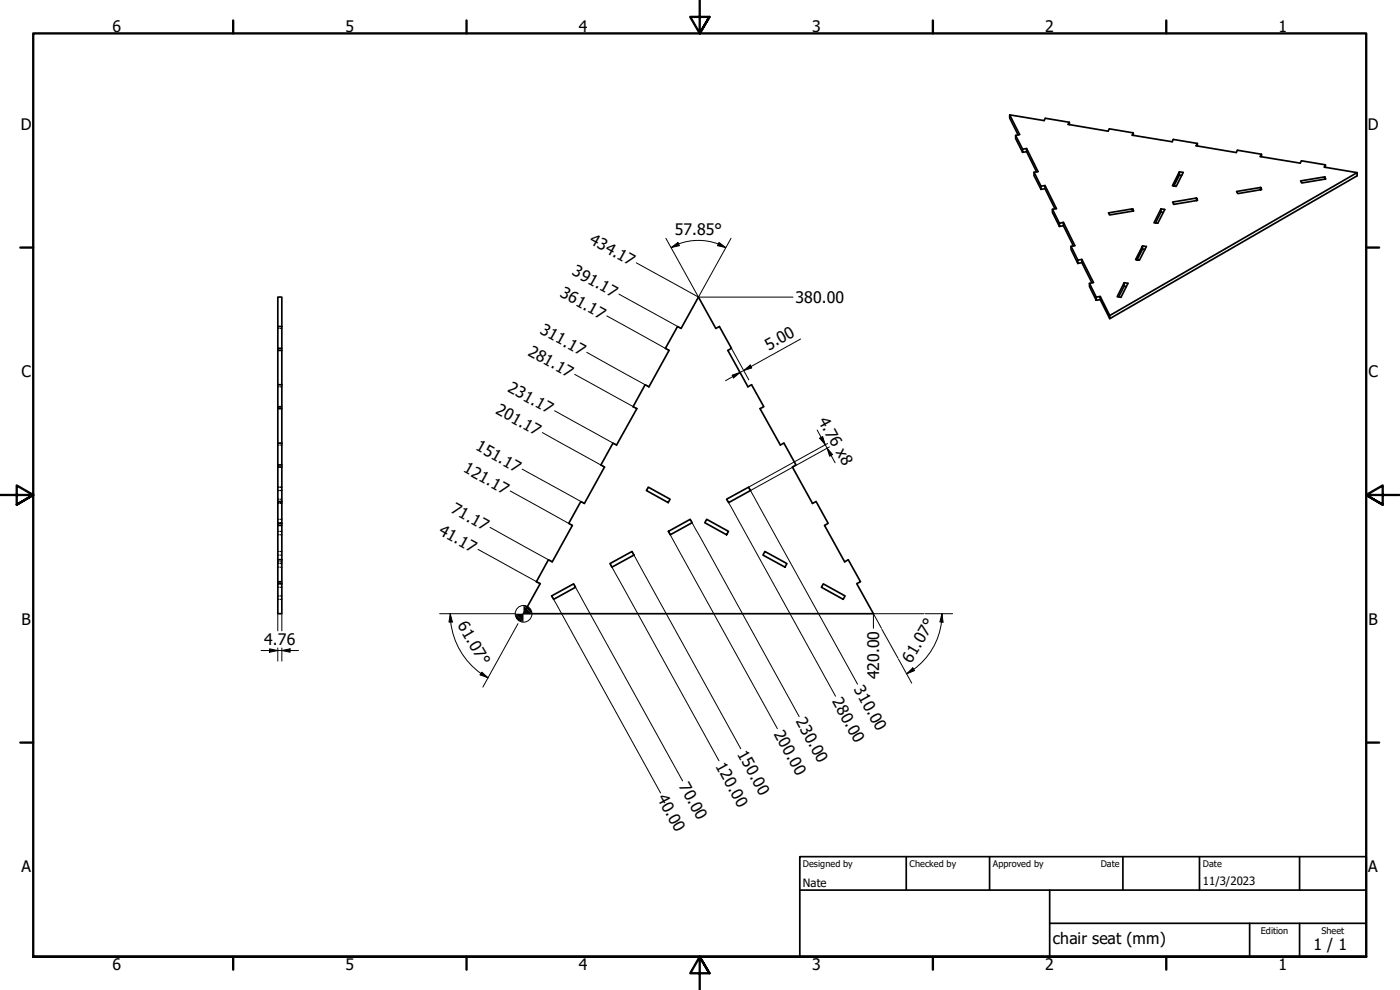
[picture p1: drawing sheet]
<svg xmlns="http://www.w3.org/2000/svg" width="420mm" height="297mm" viewBox="0 0 420 297" stroke-linecap="round" stroke-linejoin="round" font-family="sans-serif">
<!-- layer: Visible (ISO) -->
<g fill="none" stroke="#000" stroke-width=".51">
<path d="M303 34.5l3 5.9-1.2 .2v1l2.1 4.1M320.9 37.4v-.7l-.4 .6 12 2.1 .4-.7 7.2 1.2M320.9 36.7l-7.2-1.2-.3 .7-10.4-1.7v.9l2.6 5.1M304.8 40.6l2.1 4.2M306.9 44.8l1.2-.2v.9l-1.2 .2zM308.1 44.6l3.4 6.9-1.2 .2v1l2.1 4.1M308.1 45.5l3 6M310.3 51.7l2.1 4.2M312.4 55.9l1.2-.2v.9l-1.2 .2zM313.6 55.7l3.5 6.9-1.3 .2v.9l2.1 4.2M313.6 56.6l3 6.1M340.1 40.6v-.7l-.3 .7 12 1.9 .3-.7 7.2 1.2"/>
<path d="M353.9 51.5l1.2 .2-2.1 4.2-1.1-.2 2-4.2v1.1l-1.6 3.2M353.9 52.6h.7M359.1 59.4l.3 .7-7.2 1.2-.3-.7 7.2-1.2v.8M359.3 43.8v-.8l-.3 .7 12 2.1 .3-.7 7.3 1.2M378.3 56.2l.4 .7-7.2 1.2-.4-.6 7.2-1.3v.7M378.6 47v-.7l-.4 .7 12 1.9 .4-.7 7.2 1.3M397.6 53.1l.3 .6-7.2 1.2-.4-.6 7.3-1.2v.7M397.8 50.2v-.7l-.4 .7 9.9 1.6v1l-74.2 42.8M407.3 51.8l-74.2 42.9M315.8 62.8l2.1 4.2M317.9 67l1.3-.3v1l-1.3 .2zM319.2 66.7l3.4 7-1.2 .2v1l2.1 4.1"/>
<path d="M319.2 67.7l2.9 6.1M321.4 73.9l2.1 4.1M323.5 78l1.2-.2v1l-1.2 .2zM324.7 77.8l3.5 7-1.2 .2v1l2 4.1M324.7 78.8l3 6.1M339.9 62.7l.3 .6-7.2 1.2-.3-.6 7.2-1.2v.7M342.9 73.8l1.1 .2-2.1 4.1-1.1-.2 2.1-4.1v.9l-1.7 3.3M342.9 74.7l.7 .2M348.4 62.7l-2.1 4.2 1.2 .1 2.1-4.1-1.2-.2v.9l-1.6 3.3M348.4 63.6l.7 .1M83.4 98v-8.9h1.2v8.9M83.4 98v6.5"/>
<path d="M83.4 98h1.2M84.6 98v6.5M209.6 89.1l5.2 9.4 1.1-.5 3.6 6.5-1.1 .6 6.1 11 1.1-.7 3.6 6.6-1.1 .6 6.1 10.9 1.1-.5 3.6 6.5-1.1 .6 6 11 1.1-.6 3.6 6.5-1 .7 6 10.9 1.1-.7 3.7 6.6-1.2 .6 5 9h-105l5-9-1.1-.6 3.6-6.6 1.1 .7 6.1-10.9-1.1-.7 3.6-6.5 1.1 .6 6-11-1.1-.6 3.7-6.5 1 .5 6.1-10.9-1.1-.6 3.6-6.6 1.2 .7 6-11-1.1-.6 3.6-6.5 1.1 .5zM327 85l2 4.1M329 89.1l1.2-.2v1l-1.2 .2zM330.2 88.9l2.9 5.8v.9l-2.9-5.7M337.4 84.8l-2.1 4.2 1.1 .2 2.1-4.2-1.1-.2v1l-1.7 3.3M337.4 85.8l.6 .2M83.4 104.5h1.2v.6h-1.2zM83.4 105.1v16.9M83.4 115.4h1.2M84.6 105.1v16.9"/>
<path d="M83.4 139.5h1.2v.6h-1.2zM83.4 122h1.2v.6h-1.2zM83.4 133h1.2M83.4 122.6v16.9M84.6 122.6v16.9M83.4 157h1.2v.7h-1.2zM83.4 140.1v16.9M83.4 157.7v16.8M83.4 150.5h1.2M84.6 140.1v16.9M84.6 157.7v16.8M194.6 146.2l6.5 3.6-.6 1-6.5-3.6z"/>
<path d="M200.6 159.4l6.5-3.6 .6 1-6.5 3.7zM212.1 155.8l6.5 3.6-.5 1.1-6.6-3.7zM218.1 149.8l6.6-3.6 .5 1-6.5 3.6zM83.4 174.5h1.2v.6h-1.2zM83.4 175.1v9h1.2v-9M83.4 167.9h1.2M165.5 178.8l6.6-3.6 .6 1-6.5 3.6zM183.1 169.1l6.6-3.6 .5 1-6.6 3.7zM229.6 165.5l6.6 3.6-.6 1.1-6.6-3.7zM247.1 175.2l6.5 3.6-.6 1-6.5-3.6z"/>
</g>
<!-- layer: Hidden (ISO) -->
<g fill="none" stroke="#000" stroke-width=".38">
<path d="M83.4 98.5h.4M84.2 98.5h.4M83.4 116.1h.4M84.2 116.1h.4M83.4 133.5h.4M84.2 133.5h.4M83.4 151.1h.4M83.4 159.4h.4M83.4 155.8h.4M83.4 156.8h.4M83.4 146.2h.4M83.4 149.8h.4"/>
<path d="M83.4 150.8h.4M83.4 147.2h.4M84.2 151.1h.4M84.2 159.4h.4M84.2 155.8h.4M84.2 156.8h.4M84.2 146.2h.4M84.2 149.8h.4M84.2 150.8h.4M84.2 147.2h.4M83.4 168.6h.4M83.4 160.5h.4"/>
<path d="M83.4 169.1h.4M83.4 165.5h.4M83.4 166.5h.4M83.4 170.2h.4M83.4 178.8h.4M83.4 175.2h.4M83.4 176.2h.4M83.4 179.8h.4M84.2 168.6h.4M84.2 160.5h.4M84.2 169.1h.4M84.2 165.5h.4"/>
<path d="M84.2 166.5h.4M84.2 170.2h.4M84.2 178.8h.4M84.2 175.2h.4M84.2 176.2h.4M84.2 179.8h.4"/>
</g>
<!-- layer: Border (ISO) -->
<g fill="none" stroke="#000" stroke-width=".7">
<path d="M70 6.1v3.9M140 6.1v3.9M210 0v10l-2.9-4.9h5.8l-2.9 4.9 2.9-4.9M280 6.1v3.9M350 6.1v3.9M6.1 74.3h3.9M410 74.3h3.9M0 148.5h10l-5-2.8v5.7l5-2.9-5 2.9M420 148.5h-10l5-2.8v5.7l-5-2.9 5 2.9M6.1 222.8h3.9M410 222.8h3.9M10 287.1v-277.1h400v277.1h-400h400"/>
<path d="M70 287.1v3.8M140 287.1v3.8M212.9 292l-2.9-4.9 2.9 4.9h-5.8l2.9-4.9v9.9M280 287.1v3.8M350 287.1v3.8"/>
</g>
<!-- layer: Title (ISO) -->
<path d="M240 257h170v30.1h-170zM272 257v10.1M297 257v10.1M337 257v10.1M360 257v10.1M390 257v10.1M240 267.1h170M315 277h95M315 267.1v20M375 277v10.1M390 277v10.1" fill="none" stroke="#000" stroke-width=".51"/>
<!-- layer: Dimension (ISO) -->
<g fill="none" stroke="#000" stroke-width=".3">
<path d="M190.9 78.9l18.7 10.2h28.4M199.8 71.5l9.8 17.6 9.8-17.6M201.4 74.3l2.1-1.5 .4 .9zM201.4 74.3a16.6 16.6 0 0 1 16.4 0M215.8 72.8l2 1.5-2.5-.6zM182.1 94.8l18.7 10.3M185.7 88.3l18.7 10.2M172.5 112.3l18.6 10.3M176.1 105.7l18.7 10.4M219.5 104.5l5.2 9.5M219.7 112.6l2.4-.9-1.9 1.7zM223.2 111.2l2-1.7 .4 .9z"/>
<path d="M240.3 101.7l-22.6 12.5M162.8 129.8l18.6 10.3M166.4 123.2l18.6 10.3M245.2 129l5.4 9.9M246 131.5l.9-.5 .7 2.4zM248.2 134.5l1.7 1.9-.9 .5zM248.3 133.1l-23.6 13.1 32.7 59.1M248.9 134.1l-23.7 13.1M147.1 158.2l18.6 10.4M153.1 147.3l18.7 10.4M156.7 140.8l18.7 10.3M200.6 159.4l32.7 59.2"/>
<path d="M207.1 155.8l32.7 59.2M218.1 149.8l32.7 59.1M143.4 164.8l18.7 10.3M165.5 178.8l32.7 59.1M172.1 175.2l32.8 59.1M183.1 169.1l32.7 59.2M189.7 165.5l32.6 59.1M78.4 195.2h11.2M80.9 194.7l2.5 .5-2.5 .5zM83.4 184.1v5.2M83.4 194.4v4M84.6 195.2l2.5-.5v1z"/>
<path d="M84.6 184.1v5.2M84.6 194.4v4M132 184.1h22.7M135.1 184.1l.7 2.5-1.1 .1zM135.1 184.1l.2 2.5M135.3 186.7a22 22 0 0 0 9.1 15.4M155.4 187.1l-10.5 19.1M262.1 184.1v4.4M262.1 184.1h15.2M262.1 184.1l2.4 4.4M264.7 188.8l4.8 8.7M269.6 197.7l4 7.3"/>
<path d="M277.6 184.1h8.3M282.5 186.7a20.6 20.6 0 0 1-8.3 14.2M282.7 184.1l.3 2.6-.9-.1zM282.7 184.1l-.1 2.5M144.3 202l2.2 1.4M144.6 201.7l1.9 1.7-2.4-.9zM272.1 202.2l1.8-1.8 .5 .8zM274.2 200.8l-2.1 1.4"/>
<circle cx="157.1" cy="184.2" r="2.51"/>
</g>
<g fill="#000">
<path d="M201.4 74.3l2.1-1.5 .4 .9z" fill-rule="evenodd"/>
<path d="M215.8 72.8l2 1.5-2.5-.6z" fill-rule="evenodd"/>
<path d="M219.7 112.6l2.4-.9-1.9 1.7z" fill-rule="evenodd"/>
<path d="M223.2 111.2l2-1.7 .4 .9z" fill-rule="evenodd"/>
<path d="M246 131.5l.9-.5 .7 2.4z" fill-rule="evenodd"/>
<path d="M248.2 134.5l1.7 1.9-.9 .5z" fill-rule="evenodd"/>
<path d="M80.9 194.7l2.5 .5-2.5 .5z" fill-rule="evenodd"/>
<path d="M84.6 195.2l2.5-.5v1z" fill-rule="evenodd"/>
<path d="M135.1 184.1l.7 2.5-1.1 .1z" fill-rule="evenodd"/>
<path d="M154.6 184.1l2.5 2.5a2.39 2.39 0 0 1-2.5-2.5z" fill-rule="evenodd"/>
<path d="M154.6 184.1l2.5 2.5v-4.9l2.5 2.4z" fill-rule="evenodd"/>
<path d="M157.1 181.7a2.49 2.49 0 0 1 2.5 2.4z" fill-rule="evenodd"/>
<path d="M282.7 184.1l.3 2.6-.9-.1z" fill-rule="evenodd"/>
<path d="M144.6 201.7l1.9 1.7-2.4-.9z" fill-rule="evenodd"/>
<path d="M272.1 202.2l1.8-1.8 .5 .8z" fill-rule="evenodd"/>
</g>
<g font-size="4.8">
<text x="33.7" y="9.6">6</text>
<text x="103.7" y="9.6">5</text>
<text x="173.7" y="9.6">4</text>
<text x="243.7" y="9.6">3</text>
<text x="313.7" y="9.6">2</text>
<text x="383.7" y="9.6">1</text>
<text x="6.2" y="38.9">D</text>
<text x="410.5" y="38.9">D</text>
<text x="202.5" y="70.5">57.85°</text>
<text x="176.7" y="72.9" transform="rotate(29 176.7 72.9)">434.17</text>
<text x="171.4" y="82.3" transform="rotate(29 171.4 82.3)">391.17</text>
<text x="167.8" y="88.9" transform="rotate(29 167.8 88.9)">361.17</text>
<text x="238.8" y="90.9">380.00</text>
<text x="161.8" y="99.9" transform="rotate(29 161.8 99.9)">311.17</text>
<text x="158.2" y="106.4" transform="rotate(29 158.2 106.4)">281.17</text>
<text x="230.7" y="105.2" transform="rotate(-29 230.7 105.2)">5.00</text>
<text x="6.4" y="113.1">C</text>
<text x="410.7" y="113.1">C</text>
<text x="152.1" y="117.3" transform="rotate(29 152.1 117.3)">231.17</text>
<text x="148.5" y="123.9" transform="rotate(29 148.5 123.9)">201.17</text>
<text x="245.5" y="126.2" transform="rotate(61 245.5 126.2)">4.76 x8</text>
<text x="142.5" y="134.9" transform="rotate(29 142.5 134.9)">151.17</text>
<text x="138.8" y="141.5" transform="rotate(29 138.8 141.5)">121.17</text>
<text x="135.1" y="153.7" transform="rotate(29 135.1 153.7)">71.17</text>
<text x="131.4" y="160.2" transform="rotate(29 131.4 160.2)">41.17</text>
<text x="6.4" y="187.4">B</text>
<text x="137.2" y="187.6" transform="rotate(60 137.2 187.6)">61.07°</text>
<text x="410.7" y="187.4">B</text>
<text x="79.3" y="193.6">4.76</text>
<text x="263.8" y="203.8" transform="rotate(-90 263.8 203.8)">420.00</text>
<text x="273.5" y="199.1" transform="rotate(-60 273.5 199.1)">61.07°</text>
<text x="256.2" y="206.8" transform="rotate(61 256.2 206.8)">310.00</text>
<text x="249.6" y="210.4" transform="rotate(61 249.6 210.4)">280.00</text>
<text x="232.1" y="220.1" transform="rotate(61 232.1 220.1)">200.00</text>
<text x="238.7" y="216.5" transform="rotate(61 238.7 216.5)">230.00</text>
<text x="221.2" y="226.2" transform="rotate(61 221.2 226.2)">150.00</text>
<text x="214.6" y="229.8" transform="rotate(61 214.6 229.8)">120.00</text>
<text x="197.1" y="239.4" transform="rotate(61 197.1 239.4)">40.00</text>
<text x="203.6" y="235.8" transform="rotate(61 203.6 235.8)">70.00</text>
<text x="6.4" y="261.7">A</text>
<text x="410.7" y="261.7">A</text>
<text x="316" y="283.4">chair seat (mm)</text>
<text x="394.2" y="285">1 / 1</text>
<text x="33.7" y="290.9">6</text>
<text x="103.7" y="290.9">5</text>
<text x="173.7" y="290.9">4</text>
<text x="243.7" y="290.9">3</text>
<text x="313.7" y="290.9">2</text>
<text x="383.7" y="290.9">1</text>
</g>
<g font-size="3.4">
<text x="241" y="266">Nate</text>
<text x="361" y="265.5">11/3/2023</text>
</g>
<g font-size="2.7">
<text x="241" y="260.1">Designed by</text>
<text x="273" y="260.1">Checked by</text>
<text x="298" y="260.1">Approved by</text>
<text x="330.3" y="260">Date</text>
<text x="361" y="260">Date</text>
<text x="378.4" y="280.1">Edition</text>
<text x="396.6" y="280.1">Sheet</text>
</g>
</svg>
